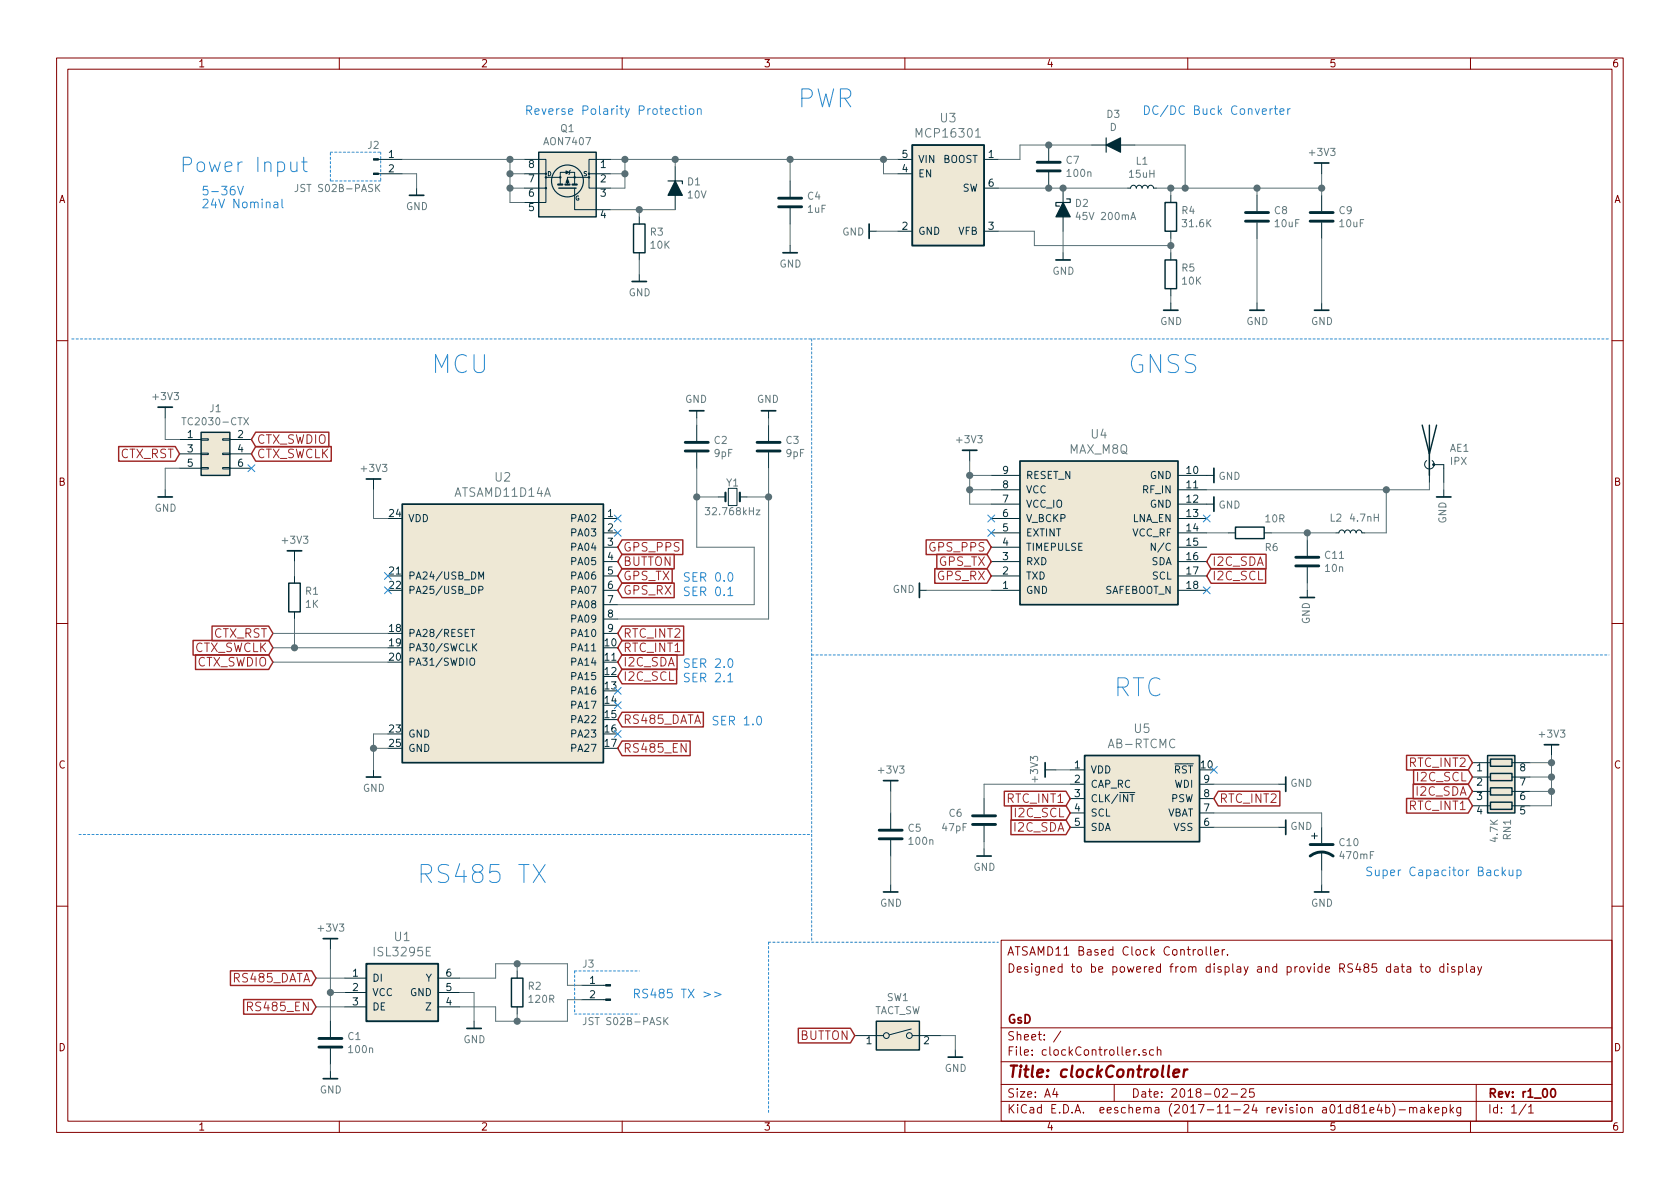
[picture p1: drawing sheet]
EESchema Schematic File Version 4
LIBS:clockController-cache
EELAYER 26 0
EELAYER END
$Descr A4 11693 8268
encoding utf-8
Sheet 1 1
Title "clockController"
Date "2018-02-25"
Rev "r1_00"
Comp "GsD"
Comment1 ""
Comment2 ""
Comment3 "Designed to be powered from display and provide RS485 data to display"
Comment4 "ATSAMD11 Based Clock Controller."
$EndDescr
$Comp
L clockController:ATSAMD11D14A U2
U 1 1
P 3500 4300
F 0 "U2" H 3500 5290 60  0000 C CNN
F 1 "ATSAMD11D14A" H 3500 5184 60  0000 C CNN
F 2 "Housings_DFN_QFN:QFN-24-1EP_4x4mm_Pitch0.5mm" H 3450 5400 60  0001 C CNN
F 3 "" H 3450 5200 60  0001 C CNN
F 4 "ATSAMD11D14A-MNT" H 3450 5500 60  0001 C CNN "PN"
F 5 "1611-ATSAMD11D14A-MNTCT-ND" H 3450 5600 60  0001 C CNN "SN-DK"
	1    3500 4300
	1    0    0    -1  
$EndComp
$Comp
L clockController:MAX_M8Q U4
U 1 1
P 7650 3700
F 0 "U4" H 7650 4390 60  0000 C CNN
F 1 "MAX_M8Q" H 7650 4284 60  0000 C CNN
F 2 "clockController:MAX_M8" H 7650 3675 60  0001 C CNN
F 3 "" H 7650 3675 60  0000 C CNN
	1    7650 3700
	-1   0    0    -1  
$EndComp
$Comp
L clockController:AB-RTCMC U5
U 1 1
P 7950 5550
F 0 "U5" H 7950 6040 60  0000 C CNN
F 1 "AB-RTCMC" H 7950 5934 60  0000 C CNN
F 2 "clockController:10-DFN" H 7950 5950 60  0001 C CNN
F 3 "" H 7950 5950 60  0001 C CNN
F 4 "AB-RTCMC-32.768KHZ-IBO5-S3-T" H 0   0   60  0001 C CNN "PN"
F 5 "535-13301-1-ND" H 0   0   60  0001 C CNN "SN-DK"
	1    7950 5550
	1    0    0    -1  
$EndComp
$Comp
L clockController:+3V3 #PWR01
U 1 1
P 7350 5350
F 0 "#PWR01" H 7350 5200 50  0001 C CNN
F 1 "+3V3" H 7353 5501 50  0000 C CNN
F 2 "" H 7350 5350 50  0001 C CNN
F 3 "" H 7350 5350 50  0001 C CNN
	1    7350 5350
	0    -1   -1   0   
$EndComp
$Comp
L clockController:GND #PWR02
U 1 1
P 8900 5750
F 0 "#PWR02" H 8900 5500 50  0001 C CNN
F 1 "GND" V 8904 5670 50  0000 R CNN
F 2 "" H 8800 5400 50  0001 C CNN
F 3 "" H 8900 5750 50  0001 C CNN
	1    8900 5750
	0    -1   -1   0   
$EndComp
$Comp
L conn:Conn_01x02_Male J2
U 1 1
P 2600 1100
F 0 "J2" H 2600 1200 50  0000 C CNN
F 1 "JST S02B-PASK" H 2350 900 50  0000 C CNN
F 2 "clockController:SB02B-PASK-2" H 2600 1100 50  0001 C CNN
F 3 "~" H 2600 1100 50  0001 C CNN
F 4 "S02B-PASK-2(LF)(SN)" H 0   0   60  0001 C CNN "PN"
F 5 "455-1847-ND" H 0   0   60  0001 C CNN "SN-DK"
	1    2600 1100
	1    0    0    -1  
$EndComp
$Comp
L conn:Conn_01x02_Male J3
U 1 1
P 4250 6850
F 0 "J3" H 4450 7000 50  0000 R CNN
F 1 "JST S02B-PASK" H 4450 6600 50  0000 R CNN
F 2 "clockController:SB02B-PASK-2" H 4250 6850 50  0001 C CNN
F 3 "~" H 4250 6850 50  0001 C CNN
F 4 "S02B-PASK-2(LF)(SN)" H 0   0   60  0001 C CNN "PN"
F 5 "455-1847-ND" H 0   0   60  0001 C CNN "SN-DK"
	1    4250 6850
	-1   0    0    -1  
$EndComp
$Comp
L clockController:ISL3295E U1
U 1 1
P 2800 6900
F 0 "U1" H 2800 7291 60  0000 C CNN
F 1 "ISL3295E" H 2800 7185 60  0000 C CNN
F 2 "TO_SOT_Packages_SMD:SOT-23-6" H 2800 7200 60  0001 C CNN
F 3 "" H 2800 7200 60  0001 C CNN
F 4 "ISL3295E" H 3000 7500 60  0001 C CNN "PN"
F 5 "ISL3295EIHZ-TCT-ND" H 3400 7900 60  0001 C CNN "SN-DK"
	1    2800 6900
	1    0    0    -1  
$EndComp
$Comp
L clockController:+3V3 #PWR03
U 1 1
P 2300 6600
F 0 "#PWR03" H 2300 6450 50  0001 C CNN
F 1 "+3V3" H 2303 6751 50  0000 C CNN
F 2 "" H 2300 6600 50  0001 C CNN
F 3 "" H 2300 6600 50  0001 C CNN
	1    2300 6600
	1    0    0    -1  
$EndComp
$Comp
L clockController:GND #PWR04
U 1 1
P 3300 7100
F 0 "#PWR04" H 3300 6850 50  0001 C CNN
F 1 "GND" H 3303 6974 50  0000 C CNN
F 2 "" H 3200 6750 50  0001 C CNN
F 3 "" H 3300 7100 50  0001 C CNN
	1    3300 7100
	1    0    0    -1  
$EndComp
$Comp
L clockController:+3V3 #PWR05
U 1 1
P 2600 3400
F 0 "#PWR05" H 2600 3250 50  0001 C CNN
F 1 "+3V3" H 2603 3551 50  0000 C CNN
F 2 "" H 2600 3400 50  0001 C CNN
F 3 "" H 2600 3400 50  0001 C CNN
	1    2600 3400
	1    0    0    -1  
$EndComp
$Comp
L clockController:GND #PWR06
U 1 1
P 2600 5350
F 0 "#PWR06" H 2600 5100 50  0001 C CNN
F 1 "GND" H 2603 5224 50  0000 C CNN
F 2 "" H 2500 5000 50  0001 C CNN
F 3 "" H 2600 5350 50  0001 C CNN
	1    2600 5350
	1    0    0    -1  
$EndComp
$Comp
L conn:Conn_02x03_Odd_Even J1
U 1 1
P 1450 3150
F 0 "J1" H 1500 3467 50  0000 C CNN
F 1 "TC2030-CTX" H 1500 3376 50  0000 C CNN
F 2 "Connectors:Tag-Connect_TC2030-IDC-NL" H 1450 3150 50  0001 C CNN
F 3 "~" H 1450 3150 50  0001 C CNN
	1    1450 3150
	1    0    0    -1  
$EndComp
Text GLabel 1250 3150 0    60   Input ~ 0
CTX_RST
Text GLabel 1750 3050 2    60   Input ~ 0
CTX_SWDIO
Text GLabel 1750 3150 2    60   Input ~ 0
CTX_SWCLK
NoConn ~ 1750 3250
$Comp
L clockController:+3V3 #PWR07
U 1 1
P 1150 2900
F 0 "#PWR07" H 1150 2750 50  0001 C CNN
F 1 "+3V3" H 1153 3051 50  0000 C CNN
F 2 "" H 1150 2900 50  0001 C CNN
F 3 "" H 1150 2900 50  0001 C CNN
	1    1150 2900
	1    0    0    -1  
$EndComp
$Comp
L clockController:GND #PWR08
U 1 1
P 1150 3400
F 0 "#PWR08" H 1150 3150 50  0001 C CNN
F 1 "GND" H 1153 3274 50  0000 C CNN
F 2 "" H 1050 3050 50  0001 C CNN
F 3 "" H 1150 3400 50  0001 C CNN
	1    1150 3400
	1    0    0    -1  
$EndComp
Wire Wire Line
	1250 3250 1150 3250
Wire Wire Line
	1150 3250 1150 3400
Wire Wire Line
	1250 3050 1150 3050
Wire Wire Line
	1150 3050 1150 2900
$Comp
L device:C C5
U 1 1
P 6200 5800
F 0 "C5" H 6315 5846 50  0000 L CNN
F 1 "100n" H 6315 5755 50  0000 L CNN
F 2 "Capacitors_SMD:C_0603" H 6238 5650 50  0001 C CNN
F 3 "" H 6200 5800 50  0001 C CNN
F 4 "CL10B104KB8NNNC" H 0   0   60  0001 C CNN "PN"
F 5 "1276-1000-1-ND" H 0   0   60  0001 C CNN "SN-DK"
	1    6200 5800
	1    0    0    -1  
$EndComp
$Comp
L device:R_Pack04 RN1
U 1 1
P 10450 5500
F 0 "RN1" H 10638 5546 50  0000 L CNN
F 1 "4.7K" H 10638 5455 50  0000 L CNN
F 2 "Resistors_SMD:R_Array_Convex_4x0603" V 10725 5500 50  0001 C CNN
F 3 "" H 10450 5500 50  0001 C CNN
F 4 "EXB-38V472JV" H 200 -250 60  0001 C CNN "PN"
F 5 "Y9472CT-ND" H 200 -250 60  0001 C CNN "SN-DK"
	1    10450 5500
	0    1    1    0   
$EndComp
$Comp
L device:R R4
U 1 1
P 8150 1500
F 0 "R4" H 8220 1546 50  0000 L CNN
F 1 "31.6K" H 8220 1455 50  0000 L CNN
F 2 "Resistors_SMD:R_0603" V 8080 1500 50  0001 C CNN
F 3 "" H 8150 1500 50  0001 C CNN
F 4 "RMCF0603FT31K6" H 0   0   60  0001 C CNN "PN"
F 5 "RMCF0603FT31K6CT-ND" H 0   0   60  0001 C CNN "SN-DK"
	1    8150 1500
	1    0    0    -1  
$EndComp
$Comp
L device:Crystal_Small Y1
U 1 1
P 5100 3450
F 0 "Y1" H 5100 3550 50  0000 C CNN
F 1 "32.768kHz" H 5100 3350 50  0000 C CNN
F 2 "Crystals:Crystal_SMD_2012-2pin_2.0x1.2mm" H 5100 3450 50  0001 C CNN
F 3 "" H 5100 3450 50  0001 C CNN
F 4 "FC-135 32.7680KA-A5" H 450 0   60  0001 C CNN "PN"
F 5 "SER4103CT-ND" H 450 0   60  0001 C CNN "SN-DK"
	1    5100 3450
	1    0    0    -1  
$EndComp
$Comp
L device:C C2
U 1 1
P 4850 3100
F 0 "C2" H 4965 3146 50  0000 L CNN
F 1 "9pF" H 4965 3055 50  0000 L CNN
F 2 "Capacitors_SMD:C_0603" H 4888 2950 50  0001 C CNN
F 3 "" H 4850 3100 50  0001 C CNN
F 4 "CL10C090CB8NNNC" H 0   0   60  0001 C CNN "PN"
F 5 "1276-2142-1-ND" H 0   0   60  0001 C CNN "SN-DK"
	1    4850 3100
	1    0    0    -1  
$EndComp
$Comp
L device:C C3
U 1 1
P 5350 3100
F 0 "C3" H 5465 3146 50  0000 L CNN
F 1 "9pF" H 5465 3055 50  0000 L CNN
F 2 "Capacitors_SMD:C_0603" H 5388 2950 50  0001 C CNN
F 3 "" H 5350 3100 50  0001 C CNN
F 4 "CL10C090CB8NNNC" H 0   0   60  0001 C CNN "PN"
F 5 "1276-2142-1-ND" H 0   0   60  0001 C CNN "SN-DK"
	1    5350 3100
	1    0    0    -1  
$EndComp
Wire Wire Line
	2600 5100 2600 5350
Wire Wire Line
	2600 5100 2700 5100
Wire Wire Line
	2700 5200 2600 5200
Connection ~ 2600 5200
Wire Wire Line
	2700 3600 2600 3600
Wire Wire Line
	2600 3600 2600 3400
Text GLabel 1900 4600 0    60   Input ~ 0
CTX_SWDIO
Text GLabel 1900 4500 0    60   Input ~ 0
CTX_SWCLK
Text GLabel 1900 4400 0    60   Input ~ 0
CTX_RST
Wire Wire Line
	2700 4600 1900 4600
Wire Wire Line
	1900 4500 2700 4500
Wire Wire Line
	2700 4400 1900 4400
$Comp
L device:R R1
U 1 1
P 2050 4150
F 0 "R1" H 2120 4196 50  0000 L CNN
F 1 "1K" H 2120 4105 50  0000 L CNN
F 2 "Resistors_SMD:R_0603" V 1980 4150 50  0001 C CNN
F 3 "" H 2050 4150 50  0001 C CNN
F 4 "ERJ-3EKF1001V" H 0   0   60  0001 C CNN "PN"
F 5 "P1.00KHCT-ND" H 0   0   60  0001 C CNN "SN-DK"
	1    2050 4150
	1    0    0    -1  
$EndComp
$Comp
L clockController:+3V3 #PWR09
U 1 1
P 2050 3900
F 0 "#PWR09" H 2050 3750 50  0001 C CNN
F 1 "+3V3" H 2053 4051 50  0000 C CNN
F 2 "" H 2050 3900 50  0001 C CNN
F 3 "" H 2050 3900 50  0001 C CNN
	1    2050 3900
	1    0    0    -1  
$EndComp
Wire Wire Line
	2050 4000 2050 3900
Wire Wire Line
	2050 4300 2050 4500
Connection ~ 2050 4500
Wire Wire Line
	7350 5350 7450 5350
Wire Wire Line
	8450 5750 8900 5750
$Comp
L clockController:+3V3 #PWR010
U 1 1
P 6200 5500
F 0 "#PWR010" H 6200 5350 50  0001 C CNN
F 1 "+3V3" H 6203 5651 50  0000 C CNN
F 2 "" H 6200 5500 50  0001 C CNN
F 3 "" H 6200 5500 50  0001 C CNN
	1    6200 5500
	1    0    0    -1  
$EndComp
Wire Wire Line
	6200 5650 6200 5500
$Comp
L clockController:GND #PWR011
U 1 1
P 6200 6150
F 0 "#PWR011" H 6200 5900 50  0001 C CNN
F 1 "GND" H 6203 6024 50  0000 C CNN
F 2 "" H 6100 5800 50  0001 C CNN
F 3 "" H 6200 6150 50  0001 C CNN
	1    6200 6150
	1    0    0    -1  
$EndComp
Wire Wire Line
	6200 6150 6200 5950
Wire Wire Line
	3200 6900 3300 6900
Wire Wire Line
	3300 6900 3300 7100
Wire Wire Line
	2400 6900 2300 6900
Wire Wire Line
	2300 6600 2300 7100
$Comp
L device:R R2
U 1 1
P 3600 6900
F 0 "R2" H 3670 6946 50  0000 L CNN
F 1 "120R" H 3670 6855 50  0000 L CNN
F 2 "Resistors_SMD:R_0603" V 3530 6900 50  0001 C CNN
F 3 "" H 3600 6900 50  0001 C CNN
	1    3600 6900
	1    0    0    -1  
$EndComp
Wire Wire Line
	3200 7000 3450 7000
Wire Wire Line
	3450 7000 3450 7100
Wire Wire Line
	3450 7100 3950 7100
Wire Wire Line
	3950 7100 3950 6950
Wire Wire Line
	3950 6950 4050 6950
Wire Wire Line
	3600 7050 3600 7100
Connection ~ 3600 7100
Wire Wire Line
	3200 6800 3450 6800
Wire Wire Line
	3450 6800 3450 6700
Wire Wire Line
	3450 6700 3950 6700
Wire Wire Line
	3950 6700 3950 6850
Wire Wire Line
	3950 6850 4050 6850
Wire Wire Line
	3600 6750 3600 6700
Connection ~ 3600 6700
Text GLabel 2200 6800 0    60   Input ~ 0
RS485_DATA
Text GLabel 2200 7000 0    60   Input ~ 0
RS485_EN
Wire Wire Line
	2400 6800 2200 6800
Wire Wire Line
	2200 7000 2400 7000
$Comp
L device:C C1
U 1 1
P 2300 7250
F 0 "C1" H 2415 7296 50  0000 L CNN
F 1 "100n" H 2415 7205 50  0000 L CNN
F 2 "Capacitors_SMD:C_0603" H 2338 7100 50  0001 C CNN
F 3 "" H 2300 7250 50  0001 C CNN
F 4 "CL10B104KB8NNNC" H 0   0   60  0001 C CNN "PN"
F 5 "1276-1000-1-ND" H 0   0   60  0001 C CNN "SN-DK"
	1    2300 7250
	1    0    0    -1  
$EndComp
Connection ~ 2300 6900
Wire Wire Line
	2300 7400 2300 7450
$Comp
L clockController:GND #PWR012
U 1 1
P 2300 7450
F 0 "#PWR012" H 2300 7200 50  0001 C CNN
F 1 "GND" H 2303 7324 50  0000 C CNN
F 2 "" H 2200 7100 50  0001 C CNN
F 3 "" H 2300 7450 50  0001 C CNN
	1    2300 7450
	1    0    0    -1  
$EndComp
Wire Notes Line
	4000 6750 4000 7050
Wire Notes Line
	4000 7050 4450 7050
Wire Notes Line
	4000 6750 4450 6750
Text Notes 4400 6950 0    60   ~ 0
RS485 TX >>
Wire Wire Line
	4850 3250 4850 3800
Wire Wire Line
	5000 3450 4850 3450
Connection ~ 4850 3450
Wire Wire Line
	5350 3250 5350 4300
Wire Wire Line
	5200 3450 5350 3450
Connection ~ 5350 3450
Wire Wire Line
	4850 2950 4850 2900
Wire Wire Line
	5350 2950 5350 2900
$Comp
L clockController:GND #PWR013
U 1 1
P 4850 2900
F 0 "#PWR013" H 4850 2650 50  0001 C CNN
F 1 "GND" H 4854 2773 50  0000 C CNN
F 2 "" H 4750 2550 50  0001 C CNN
F 3 "" H 4850 2900 50  0001 C CNN
	1    4850 2900
	-1   0    0    1   
$EndComp
$Comp
L clockController:GND #PWR014
U 1 1
P 5350 2900
F 0 "#PWR014" H 5350 2650 50  0001 C CNN
F 1 "GND" H 5354 2773 50  0000 C CNN
F 2 "" H 5250 2550 50  0001 C CNN
F 3 "" H 5350 2900 50  0001 C CNN
	1    5350 2900
	-1   0    0    1   
$EndComp
Text GLabel 7450 5750 0    60   Input ~ 0
I2C_SDA
Text GLabel 7450 5650 0    60   Input ~ 0
I2C_SCL
Text GLabel 4300 4600 2    60   Input ~ 0
I2C_SDA
Text GLabel 4300 4700 2    60   Input ~ 0
I2C_SCL
Text GLabel 4300 5000 2    60   Input ~ 0
RS485_DATA
Text GLabel 4300 5200 2    60   Input ~ 0
RS485_EN
$Comp
L device:C C6
U 1 1
P 6850 5700
F 0 "C6" H 6600 5750 50  0000 L CNN
F 1 "47pF" H 6550 5650 50  0000 L CNN
F 2 "Capacitors_SMD:C_0603" H 6888 5550 50  0001 C CNN
F 3 "" H 6850 5700 50  0001 C CNN
F 4 "GCM1885C2A470JA16D" H 0   0   60  0001 C CNN "PN"
F 5 "490-4944-1-ND" H 0   0   60  0001 C CNN "SN-DK"
	1    6850 5700
	1    0    0    -1  
$EndComp
Wire Wire Line
	7450 5450 6850 5450
Wire Wire Line
	6850 5450 6850 5550
$Comp
L clockController:GND #PWR015
U 1 1
P 6850 5900
F 0 "#PWR015" H 6850 5650 50  0001 C CNN
F 1 "GND" H 6853 5774 50  0000 C CNN
F 2 "" H 6750 5550 50  0001 C CNN
F 3 "" H 6850 5900 50  0001 C CNN
	1    6850 5900
	1    0    0    -1  
$EndComp
Wire Wire Line
	6850 5850 6850 5900
$Comp
L device:CP1 C10
U 1 1
P 9200 5900
F 0 "C10" H 9315 5946 50  0000 L CNN
F 1 "470mF" H 9315 5855 50  0000 L CNN
F 2 "Capacitors_ThroughHole:C_Rect_L7.0mm_W2.0mm_P5.00mm" H 9200 5900 50  0001 C CNN
F 3 "" H 9200 5900 50  0001 C CNN
F 4 "KR-5R5V474-R" H 0   0   60  0001 C CNN "PN"
F 5 "283-2815-ND" H 0   0   60  0001 C CNN "SN-DK"
	1    9200 5900
	1    0    0    -1  
$EndComp
Wire Wire Line
	8450 5650 9200 5650
Wire Wire Line
	9200 5650 9200 5750
$Comp
L clockController:GND #PWR016
U 1 1
P 9200 6150
F 0 "#PWR016" H 9200 5900 50  0001 C CNN
F 1 "GND" H 9203 6024 50  0000 C CNN
F 2 "" H 9100 5800 50  0001 C CNN
F 3 "" H 9200 6150 50  0001 C CNN
	1    9200 6150
	1    0    0    -1  
$EndComp
Wire Wire Line
	9200 6150 9200 6050
Text GLabel 7450 5550 0    60   Input ~ 0
RTC_INT1
Text GLabel 8450 5550 2    60   Input ~ 0
RTC_INT2
Text GLabel 4300 4400 2    60   Input ~ 0
RTC_INT2
Text GLabel 4300 4500 2    60   Input ~ 0
RTC_INT1
Text GLabel 10250 5500 0    60   Input ~ 0
I2C_SDA
Text GLabel 10250 5400 0    60   Input ~ 0
I2C_SCL
Text GLabel 10250 5300 0    60   Input ~ 0
RTC_INT2
Text GLabel 10250 5600 0    60   Input ~ 0
RTC_INT1
$Comp
L clockController:GND #PWR017
U 1 1
P 8900 5450
F 0 "#PWR017" H 8900 5200 50  0001 C CNN
F 1 "GND" V 8904 5370 50  0000 R CNN
F 2 "" H 8800 5100 50  0001 C CNN
F 3 "" H 8900 5450 50  0001 C CNN
	1    8900 5450
	0    -1   -1   0   
$EndComp
Wire Wire Line
	8900 5450 8450 5450
$Comp
L clockController:+3V3 #PWR018
U 1 1
P 10800 5250
F 0 "#PWR018" H 10800 5100 50  0001 C CNN
F 1 "+3V3" H 10803 5401 50  0000 C CNN
F 2 "" H 10800 5250 50  0001 C CNN
F 3 "" H 10800 5250 50  0001 C CNN
	1    10800 5250
	1    0    0    -1  
$EndComp
Wire Wire Line
	10650 5600 10800 5600
Wire Wire Line
	10800 5250 10800 5600
Wire Wire Line
	10650 5500 10800 5500
Connection ~ 10800 5500
Wire Wire Line
	10650 5400 10800 5400
Connection ~ 10800 5400
Wire Wire Line
	10650 5300 10800 5300
Connection ~ 10800 5300
$Comp
L clockController:MCP16301 U3
U 1 1
P 6600 1350
F 0 "U3" H 6600 1891 60  0000 C CNN
F 1 "MCP16301" H 6600 1785 60  0000 C CNN
F 2 "TO_SOT_Packages_SMD:SOT-23-6" H 6350 2050 60  0001 C CNN
F 3 "" H 6350 2050 60  0001 C CNN
F 4 "MCP16301HT-E/CH" H 0   0   60  0001 C CNN "PN"
F 5 "MCP16301HT-E/CHCT-ND" H 0   0   60  0001 C CNN "SN-DK"
	1    6600 1350
	1    0    0    -1  
$EndComp
$Comp
L device:C C4
U 1 1
P 5500 1400
F 0 "C4" H 5615 1446 50  0000 L CNN
F 1 "1uF" H 5615 1355 50  0000 L CNN
F 2 "Capacitors_SMD:C_0805" H 5538 1250 50  0001 C CNN
F 3 "" H 5500 1400 50  0001 C CNN
F 4 "CL10A105KB8NNNC" H 0   0   60  0001 C CNN "PN"
F 5 "1276-1860-1-ND" H 0   0   60  0001 C CNN "SN-DK"
	1    5500 1400
	1    0    0    -1  
$EndComp
Wire Wire Line
	4250 1100 6250 1100
Wire Wire Line
	6250 1200 6150 1200
Wire Wire Line
	6150 1200 6150 1100
Connection ~ 6150 1100
$Comp
L clockController:GND #PWR019
U 1 1
P 6100 1600
F 0 "#PWR019" H 6100 1350 50  0001 C CNN
F 1 "GND" V 6103 1519 50  0000 R CNN
F 2 "" H 6000 1250 50  0001 C CNN
F 3 "" H 6100 1600 50  0001 C CNN
	1    6100 1600
	0    1    1    0   
$EndComp
Wire Wire Line
	6250 1600 6100 1600
Wire Wire Line
	5500 1250 5500 1100
Connection ~ 5500 1100
Wire Wire Line
	5500 1550 5500 1700
$Comp
L clockController:GND #PWR020
U 1 1
P 5500 1700
F 0 "#PWR020" H 5500 1450 50  0001 C CNN
F 1 "GND" H 5503 1574 50  0000 C CNN
F 2 "" H 5400 1350 50  0001 C CNN
F 3 "" H 5500 1700 50  0001 C CNN
	1    5500 1700
	1    0    0    -1  
$EndComp
$Comp
L device:D_Schottky_ALT D2
U 1 1
P 7400 1450
F 0 "D2" V 7354 1529 50  0000 L CNN
F 1 "45V 200mA" V 7445 1529 50  0000 L CNN
F 2 "Diodes_SMD:D_0603" H 7400 1450 50  0001 C CNN
F 3 "" H 7400 1450 50  0001 C CNN
F 4 "CDBU0245" H 0   0   60  0001 C CNN "PN"
F 5 "641-1284-1-ND" H 0   0   60  0001 C CNN "SN-DK"
	1    7400 1450
	0    1    1    0   
$EndComp
$Comp
L device:D_ALT D3
U 1 1
P 7750 1000
F 0 "D3" H 7750 1216 50  0000 C CNN
F 1 "D" H 7750 1125 50  0000 C CNN
F 2 "Diodes_SMD:D_SOT-23_ANK" H 7750 1000 50  0001 C CNN
F 3 "" H 7750 1000 50  0001 C CNN
F 4 "BAS21,235" H 0   0   60  0001 C CNN "PN"
F 5 "1727-2080-1-ND" H 0   0   60  0001 C CNN "SN-DK"
	1    7750 1000
	1    0    0    -1  
$EndComp
$Comp
L device:D_Zener_ALT D1
U 1 1
P 4700 1300
F 0 "D1" V 4654 1379 50  0000 L CNN
F 1 "10V" V 4745 1379 50  0000 L CNN
F 2 "TO_SOT_Packages_SMD:SOT-23" H 4700 1300 50  0001 C CNN
F 3 "https://en.wikipedia.org/wiki/Zener_diode" H 4700 1300 50  0001 C CNN
F 4 "MMBZ5240BLT1G" H 0   0   60  0001 C CNN "PN"
F 5 "MMBZ5240BLT1GOSCT-ND" H 0   0   60  0001 C CNN "SN-DK"
	1    4700 1300
	0    1    1    0   
$EndComp
$Comp
L device:L_Small L1
U 1 1
P 7950 1300
F 0 "L1" V 8135 1300 50  0000 C CNN
F 1 "15uH" V 8044 1300 50  0000 C CNN
F 2 "Inductors_SMD:L_0805" H 7950 1300 50  0001 C CNN
F 3 "" H 7950 1300 50  0001 C CNN
F 4 "LQH2MPN150MGRL" H 0   0   60  0001 C CNN "PN"
F 5 "490-15910-1-ND" H 0   0   60  0001 C CNN "SN-DK"
	1    7950 1300
	0    -1   -1   0   
$EndComp
$Comp
L device:C C7
U 1 1
P 7300 1150
F 0 "C7" H 7415 1196 50  0000 L CNN
F 1 "100n" H 7415 1105 50  0000 L CNN
F 2 "Capacitors_SMD:C_0603" H 7338 1000 50  0001 C CNN
F 3 "" H 7300 1150 50  0001 C CNN
F 4 "CL10B104KB8NNNC" H 0   0   60  0001 C CNN "PN"
F 5 "1276-1000-1-ND" H 0   0   60  0001 C CNN "SN-DK"
	1    7300 1150
	1    0    0    -1  
$EndComp
Wire Wire Line
	6950 1300 7850 1300
Connection ~ 7300 1300
Connection ~ 7400 1300
$Comp
L device:R R5
U 1 1
P 8150 1900
F 0 "R5" H 8220 1946 50  0000 L CNN
F 1 "10K" H 8220 1855 50  0000 L CNN
F 2 "Resistors_SMD:R_0603" V 8080 1900 50  0001 C CNN
F 3 "" H 8150 1900 50  0001 C CNN
F 4 "ERJ-3EKF1002V" H 0   0   60  0001 C CNN "PN"
F 5 "P10.0KHCT-ND" H 0   0   60  0001 C CNN "SN-DK"
	1    8150 1900
	1    0    0    -1  
$EndComp
Wire Wire Line
	8050 1300 9200 1300
Wire Wire Line
	8150 1300 8150 1350
Wire Wire Line
	8250 1300 8250 1000
Wire Wire Line
	8250 1000 7900 1000
Connection ~ 8150 1300
Wire Wire Line
	7100 1000 7600 1000
Wire Wire Line
	6950 1100 7100 1100
Wire Wire Line
	7100 1100 7100 1000
Connection ~ 7300 1000
Wire Wire Line
	6950 1600 7200 1600
Wire Wire Line
	7200 1600 7200 1700
Wire Wire Line
	7200 1700 8150 1700
Wire Wire Line
	8150 1650 8150 1750
Connection ~ 8150 1700
Wire Wire Line
	8150 2050 8150 2100
$Comp
L clockController:GND #PWR021
U 1 1
P 8150 2100
F 0 "#PWR021" H 8150 1850 50  0001 C CNN
F 1 "GND" H 8153 1974 50  0000 C CNN
F 2 "" H 8050 1750 50  0001 C CNN
F 3 "" H 8150 2100 50  0001 C CNN
	1    8150 2100
	1    0    0    -1  
$EndComp
$Comp
L clockController:GND #PWR022
U 1 1
P 7400 1750
F 0 "#PWR022" H 7400 1500 50  0001 C CNN
F 1 "GND" H 7403 1624 50  0000 C CNN
F 2 "" H 7300 1400 50  0001 C CNN
F 3 "" H 7400 1750 50  0001 C CNN
	1    7400 1750
	1    0    0    -1  
$EndComp
Wire Wire Line
	7400 1750 7400 1600
$Comp
L device:C C8
U 1 1
P 8750 1500
F 0 "C8" H 8865 1546 50  0000 L CNN
F 1 "10uF" H 8865 1455 50  0000 L CNN
F 2 "Capacitors_SMD:C_0805" H 8788 1350 50  0001 C CNN
F 3 "" H 8750 1500 50  0001 C CNN
F 4 "CL21A106KPFNNNG" H 0   0   60  0001 C CNN "PN"
F 5 "1276-6456-1-ND" H 0   0   60  0001 C CNN "SN-DK"
	1    8750 1500
	1    0    0    -1  
$EndComp
$Comp
L device:C C9
U 1 1
P 9200 1500
F 0 "C9" H 9315 1546 50  0000 L CNN
F 1 "10uF" H 9315 1455 50  0000 L CNN
F 2 "Capacitors_SMD:C_0805" H 9238 1350 50  0001 C CNN
F 3 "" H 9200 1500 50  0001 C CNN
F 4 "CL21A106KPFNNNG" H 0   0   60  0001 C CNN "PN"
F 5 "1276-6456-1-ND" H 0   0   60  0001 C CNN "SN-DK"
	1    9200 1500
	1    0    0    -1  
$EndComp
$Comp
L clockController:GND #PWR023
U 1 1
P 8750 2100
F 0 "#PWR023" H 8750 1850 50  0001 C CNN
F 1 "GND" H 8753 1974 50  0000 C CNN
F 2 "" H 8650 1750 50  0001 C CNN
F 3 "" H 8750 2100 50  0001 C CNN
	1    8750 2100
	1    0    0    -1  
$EndComp
$Comp
L clockController:GND #PWR024
U 1 1
P 9200 2100
F 0 "#PWR024" H 9200 1850 50  0001 C CNN
F 1 "GND" H 9203 1974 50  0000 C CNN
F 2 "" H 9100 1750 50  0001 C CNN
F 3 "" H 9200 2100 50  0001 C CNN
	1    9200 2100
	1    0    0    -1  
$EndComp
Wire Wire Line
	9200 2100 9200 1650
Wire Wire Line
	8750 1650 8750 2100
Wire Wire Line
	8750 1300 8750 1350
Connection ~ 8250 1300
Wire Wire Line
	9200 1200 9200 1350
Connection ~ 8750 1300
Connection ~ 9200 1300
$Comp
L clockController:+3V3 #PWR025
U 1 1
P 9200 1200
F 0 "#PWR025" H 9200 1050 50  0001 C CNN
F 1 "+3V3" H 9203 1351 50  0000 C CNN
F 2 "" H 9200 1200 50  0001 C CNN
F 3 "" H 9200 1200 50  0001 C CNN
	1    9200 1200
	1    0    0    -1  
$EndComp
$Comp
L transistors:IRF7606PBF Q1
U 1 1
P 3950 1300
F 0 "Q1" H 3950 1717 50  0000 C CNN
F 1 "AON7407" H 3950 1626 50  0000 C CNN
F 2 "Housings_DFN_QFN:DFN-8-1EP_3x3mm_Pitch0.65mm" H 3950 1500 50  0001 C CIN
F 3 "http://www.irf.com/product-info/datasheets/data/irf7606pbf.pdf" V 3950 1300 50  0001 L CNN
F 4 "AON7407" H 0   0   60  0001 C CNN "PN"
F 5 "785-1306-1-ND" H 0   0   60  0001 C CNN "SN-DK"
	1    3950 1300
	-1   0    0    -1  
$EndComp
Wire Wire Line
	2800 1100 3650 1100
Wire Wire Line
	3650 1200 3550 1200
Wire Wire Line
	3550 1100 3550 1400
Connection ~ 3550 1100
Wire Wire Line
	3650 1300 3550 1300
Connection ~ 3550 1200
Wire Wire Line
	3650 1400 3550 1400
Connection ~ 3550 1300
$Comp
L clockController:GND #PWR026
U 1 1
P 2900 1300
F 0 "#PWR026" H 2900 1050 50  0001 C CNN
F 1 "GND" H 2903 1174 50  0000 C CNN
F 2 "" H 2800 950 50  0001 C CNN
F 3 "" H 2900 1300 50  0001 C CNN
	1    2900 1300
	1    0    0    -1  
$EndComp
Wire Wire Line
	2900 1300 2900 1200
Wire Wire Line
	2900 1200 2800 1200
$Comp
L device:R R3
U 1 1
P 4450 1650
F 0 "R3" H 4520 1696 50  0000 L CNN
F 1 "10K" H 4520 1605 50  0000 L CNN
F 2 "Resistors_SMD:R_0603" V 4380 1650 50  0001 C CNN
F 3 "" H 4450 1650 50  0001 C CNN
F 4 "ERJ-3EKF1002V" H 0   0   60  0001 C CNN "PN"
F 5 "P10.0KHCT-ND" H 0   0   60  0001 C CNN "SN-DK"
	1    4450 1650
	1    0    0    -1  
$EndComp
$Comp
L clockController:GND #PWR027
U 1 1
P 4450 1900
F 0 "#PWR027" H 4450 1650 50  0001 C CNN
F 1 "GND" H 4453 1774 50  0000 C CNN
F 2 "" H 4350 1550 50  0001 C CNN
F 3 "" H 4450 1900 50  0001 C CNN
	1    4450 1900
	1    0    0    -1  
$EndComp
Wire Wire Line
	4450 1900 4450 1800
Wire Wire Line
	4700 1150 4700 1100
Connection ~ 4700 1100
Wire Wire Line
	4250 1450 4700 1450
Wire Wire Line
	4450 1500 4450 1450
Connection ~ 4450 1450
Wire Wire Line
	4250 1300 4350 1300
Wire Wire Line
	4350 1100 4350 1300
Connection ~ 4350 1100
Wire Wire Line
	4250 1200 4350 1200
Connection ~ 4350 1200
Text GLabel 8400 3900 2    60   Input ~ 0
I2C_SDA
Text GLabel 8400 4000 2    60   Input ~ 0
I2C_SCL
$Comp
L clockController:GND #PWR028
U 1 1
P 6450 4100
F 0 "#PWR028" H 6450 3850 50  0001 C CNN
F 1 "GND" V 6454 4020 50  0000 R CNN
F 2 "" H 6350 3750 50  0001 C CNN
F 3 "" H 6450 4100 50  0001 C CNN
	1    6450 4100
	0    1    -1   0   
$EndComp
Text GLabel 6900 4000 0    60   Input ~ 0
GPS_RX
Text GLabel 6900 3900 0    60   Input ~ 0
GPS_TX
Wire Wire Line
	6450 4100 6900 4100
$Comp
L clockController:+3V3 #PWR029
U 1 1
P 6750 3200
F 0 "#PWR029" H 6750 3050 50  0001 C CNN
F 1 "+3V3" H 6753 3351 50  0000 C CNN
F 2 "" H 6750 3200 50  0001 C CNN
F 3 "" H 6750 3200 50  0001 C CNN
	1    6750 3200
	-1   0    0    -1  
$EndComp
Wire Wire Line
	6900 3500 6750 3500
Wire Wire Line
	6900 3400 6750 3400
Connection ~ 6750 3400
Wire Wire Line
	6900 3300 6750 3300
Connection ~ 6750 3300
Wire Wire Line
	6750 3200 6750 3500
Text GLabel 6900 3800 0    60   Input ~ 0
GPS_PPS
Text Notes 2900 6150 0    125  ~ 0
RS485 TX
Text Notes 3000 2600 0    125  ~ 0
MCU
Text Notes 7850 2600 0    125  ~ 0
GNSS
Text Notes 7750 4850 0    125  ~ 0
RTC
Wire Notes Line
	500  2350 11200 2350
Wire Notes Line
	5650 2350 5650 6550
Wire Notes Line
	5350 6550 6950 6550
Wire Notes Line
	550  5800 5650 5800
Wire Notes Line
	5650 4550 11200 4550
Text Notes 5550 750  0    125  ~ 0
PWR
Text Notes 1400 1450 0    60   ~ 0
5-36V\n24V Nominal
Text Notes 3650 800  0    60   ~ 0
Reverse Polarity Protection
Text Notes 7950 800  0    60   ~ 0
DC/DC Buck Converter
$Comp
L device:Antenna_Shield AE1
U 1 1
P 9950 3150
F 0 "AE1" H 10090 3191 50  0000 L CNN
F 1 "IPX" H 10090 3100 50  0000 L CNN
F 2 "clockController:MCRF" H 9950 3250 50  0001 C CNN
F 3 "" H 9950 3250 50  0001 C CNN
F 4 "734120110" H 0   0   60  0001 C CNN "PN"
F 5 "WM5587CT-ND" H 0   0   60  0001 C CNN "SN-DK"
	1    9950 3150
	1    0    0    -1  
$EndComp
Wire Wire Line
	8400 3400 9950 3400
Wire Wire Line
	9950 3400 9950 3350
$Comp
L clockController:GND #PWR030
U 1 1
P 10050 3400
F 0 "#PWR030" H 10050 3150 50  0001 C CNN
F 1 "GND" V 10054 3320 50  0000 R CNN
F 2 "" H 9950 3050 50  0001 C CNN
F 3 "" H 10050 3400 50  0001 C CNN
	1    10050 3400
	-1   0    0    -1  
$EndComp
Wire Wire Line
	10050 3400 10050 3350
$Comp
L device:L_Small L2
U 1 1
P 9400 3700
F 0 "L2" V 9500 3800 50  0000 C CNN
F 1 "4.7nH" V 9500 3600 50  0000 C CNN
F 2 "Inductors_SMD:L_0603" H 9400 3700 50  0001 C CNN
F 3 "" H 9400 3700 50  0001 C CNN
	1    9400 3700
	0    -1   -1   0   
$EndComp
Wire Wire Line
	9500 3700 9650 3700
Wire Wire Line
	9650 3700 9650 3400
Connection ~ 9650 3400
$Comp
L device:R R6
U 1 1
P 8700 3700
F 0 "R6" V 8800 3800 50  0000 L CNN
F 1 "10R" V 8600 3800 50  0000 L CNN
F 2 "Resistors_SMD:R_0603" V 8630 3700 50  0001 C CNN
F 3 "" H 8700 3700 50  0001 C CNN
F 4 "ERJ-3EKF10R0V" H 0   0   60  0001 C CNN "PN"
F 5 "P10.0HCT-ND" H 0   0   60  0001 C CNN "SN-DK"
	1    8700 3700
	0    1    1    0   
$EndComp
$Comp
L device:C C11
U 1 1
P 9100 3900
F 0 "C11" H 9215 3946 50  0000 L CNN
F 1 "10n" H 9215 3855 50  0000 L CNN
F 2 "Capacitors_SMD:C_0603" H 9138 3750 50  0001 C CNN
F 3 "" H 9100 3900 50  0001 C CNN
F 4 "CL10B103KB8NNNC" H 0   0   60  0001 C CNN "PN"
F 5 "1276-1009-1-ND" H 0   0   60  0001 C CNN "SN-DK"
	1    9100 3900
	1    0    0    -1  
$EndComp
Wire Wire Line
	8400 3700 8550 3700
Wire Wire Line
	8850 3700 9300 3700
Wire Wire Line
	9100 3750 9100 3700
Connection ~ 9100 3700
Wire Wire Line
	9100 4050 9100 4100
$Comp
L clockController:GND #PWR031
U 1 1
P 9100 4100
F 0 "#PWR031" H 9100 3850 50  0001 C CNN
F 1 "GND" V 9104 4020 50  0000 R CNN
F 2 "" H 9000 3750 50  0001 C CNN
F 3 "" H 9100 4100 50  0001 C CNN
	1    9100 4100
	-1   0    0    -1  
$EndComp
$Comp
L clockController:GND #PWR032
U 1 1
P 8400 3500
F 0 "#PWR032" H 8400 3250 50  0001 C CNN
F 1 "GND" V 8404 3420 50  0000 R CNN
F 2 "" H 8300 3150 50  0001 C CNN
F 3 "" H 8400 3500 50  0001 C CNN
	1    8400 3500
	0    -1   1    0   
$EndComp
$Comp
L clockController:GND #PWR033
U 1 1
P 8400 3300
F 0 "#PWR033" H 8400 3050 50  0001 C CNN
F 1 "GND" V 8404 3220 50  0000 R CNN
F 2 "" H 8300 2950 50  0001 C CNN
F 3 "" H 8400 3300 50  0001 C CNN
	1    8400 3300
	0    -1   1    0   
$EndComp
$Comp
L switches:SW_DIP_x01 SW1
U 1 1
P 6250 7200
F 0 "SW1" H 6250 7467 50  0000 C CNN
F 1 "TACT_SW" H 6250 7376 50  0000 C CNN
F 2 "Buttons_Switches_SMD:SW_SPST_EVQP2" H 6250 7200 50  0001 C CNN
F 3 "" H 6250 7200 50  0001 C CNN
F 4 "EVQ-P2202M" H 0   0   60  0001 C CNN "PN"
F 5 "P12298SCT-ND" H 0   0   60  0001 C CNN "SN-DK"
	1    6250 7200
	1    0    0    -1  
$EndComp
$Comp
L clockController:GND #PWR034
U 1 1
P 6650 7300
F 0 "#PWR034" H 6650 7050 50  0001 C CNN
F 1 "GND" H 6653 7174 50  0000 C CNN
F 2 "" H 6550 6950 50  0001 C CNN
F 3 "" H 6650 7300 50  0001 C CNN
	1    6650 7300
	1    0    0    -1  
$EndComp
Wire Wire Line
	6650 7300 6650 7200
Wire Wire Line
	6650 7200 6550 7200
Text GLabel 5950 7200 0    60   Input ~ 0
BUTTON
Wire Notes Line
	5350 6550 5350 7750
NoConn ~ 6900 3700
NoConn ~ 6900 3600
Text GLabel 4300 3900 2    60   Input ~ 0
BUTTON
Text GLabel 4300 4100 2    60   Input ~ 0
GPS_RX
Text GLabel 4300 4000 2    60   Input ~ 0
GPS_TX
Text GLabel 4300 3800 2    60   Input ~ 0
GPS_PPS
Text Notes 4750 4650 0    60   ~ 0
SER 2.0
Text Notes 4750 4750 0    60   ~ 0
SER 2.1
Text Notes 4950 5050 0    60   ~ 0
SER 1.0
Text Notes 4750 4150 0    60   ~ 0
SER 0.1
Text Notes 4750 4050 0    60   ~ 0
SER 0.0
NoConn ~ 2700 4100
NoConn ~ 2700 4000
NoConn ~ 4300 4800
NoConn ~ 4300 4900
NoConn ~ 4300 5100
Wire Wire Line
	4850 3800 5250 3800
Wire Wire Line
	5250 3800 5250 4200
Wire Wire Line
	5250 4200 4300 4200
Wire Wire Line
	4300 4300 5350 4300
NoConn ~ 4300 3700
NoConn ~ 4300 3600
Wire Notes Line
	2300 1050 2650 1050
Wire Notes Line
	2650 1050 2650 1250
Wire Notes Line
	2650 1250 2300 1250
Wire Notes Line
	2300 1250 2300 1050
Text Notes 1250 1200 0    100  ~ 0
Power Input
Text Notes 9500 6100 0    60   ~ 0
Super Capacitor Backup
NoConn ~ 8450 5350
NoConn ~ 8400 3600
NoConn ~ 8400 4100
$EndSCHEMATC
